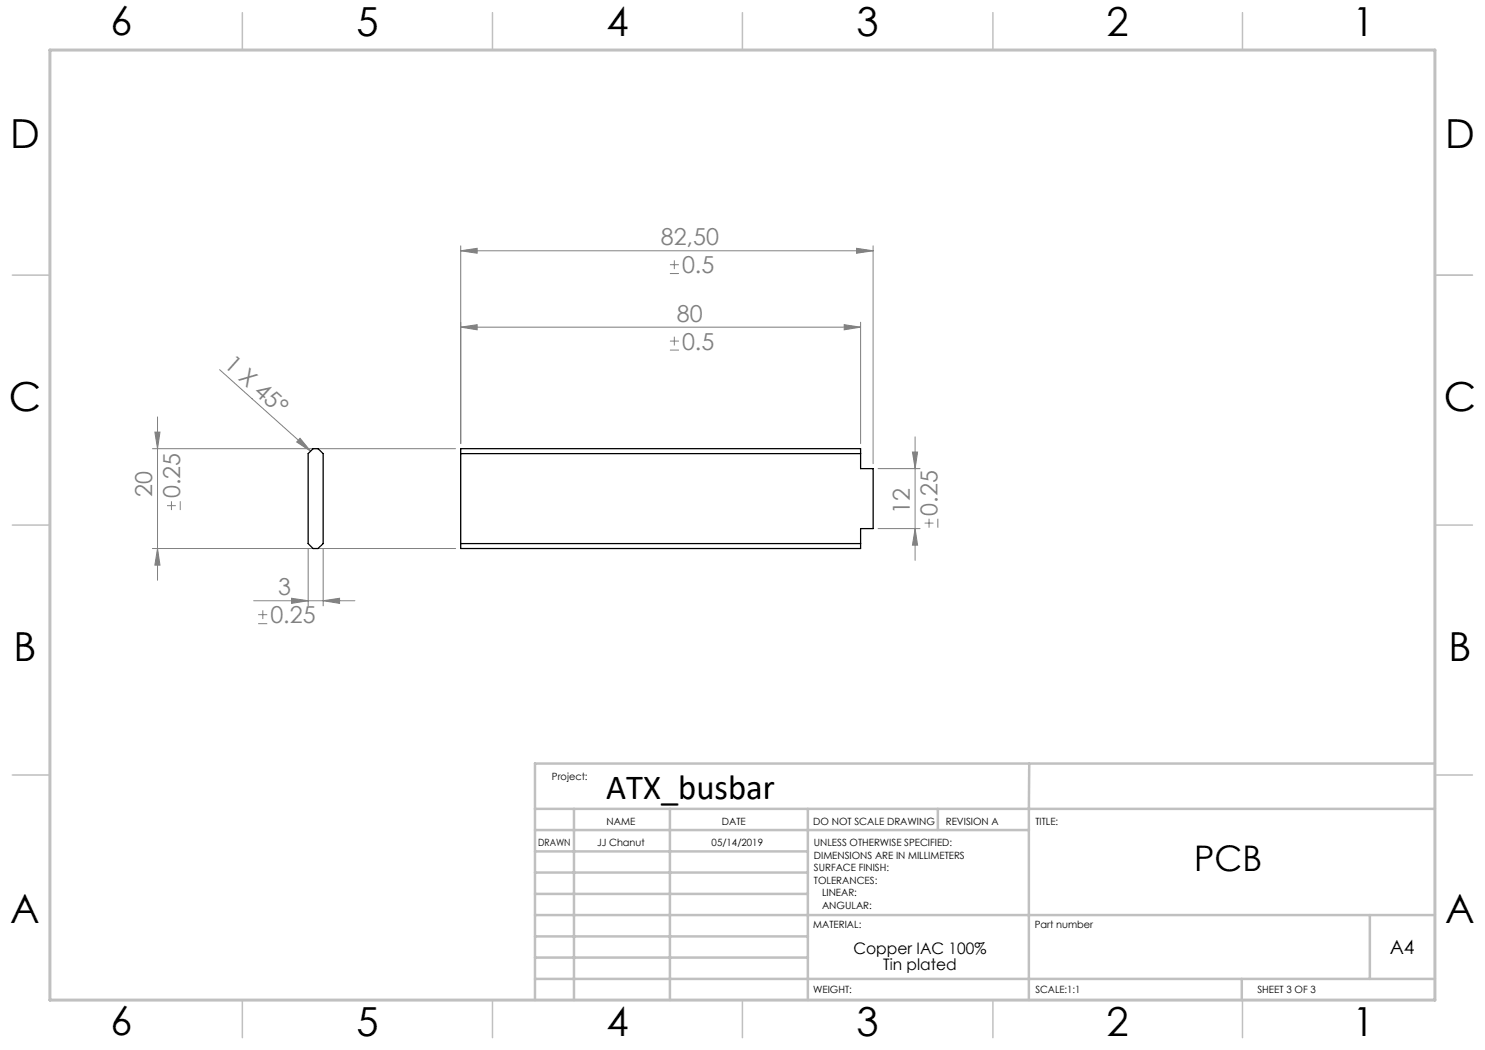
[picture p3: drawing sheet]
<svg xmlns="http://www.w3.org/2000/svg" width="297mm" height="210mm" viewBox="0 0 297 210" stroke-linecap="round" stroke-linejoin="round" font-family="sans-serif">
<g fill="none" stroke="#808080" stroke-width=".2">
<path d="M92.1 50.2l3.3-.5v1zM92.1 49.2v39.5M92.1 50.2h82.5M134 54.7h1.8M134 52.9h1.8M134.9 52.1v1.7M171.3 49.7l3.3 .5-3.3 .5zM174.6 49.2v43.5M43.9 73.9l18.2 16.3M92.1 65.4l3.3-.5v1.1zM92.1 65.4h80M134 70h1.8"/>
<path d="M134 68.2h1.8M134.9 67.3v1.8M168.8 64.9l3.3 .5-3.3 .6zM172.1 64.4v24.3M30.5 89.7h60.6M31 86.4h1l-.5 3.3zM31.5 83.4v32.7M60 87.7l2.1 2.5-2.8-1.8zM175.6 93.7h8.4M182.5 90.4h1l-.5 3.3zM183 87.4v24.7M30.5 109.7h60.6"/>
<path d="M31.5 109.7l.5 3.3h-1zM33.4 101.1h1.8M34.3 100.3v1.7M36.1 100.3v1.7M58.3 119.7l3.3 .4-3.3 .6zM61.6 109.7v11.5M64.6 109.7v11.5M175.6 105.7h8.4M183 105.7l.5 3.3h-1zM184.9 104.6h1.8M185.8 103.7v1.8M187.6 103.7v1.8"/>
<path d="M50.7 120.1h20.3M51.6 124.7h1.8M51.6 122.9h1.8M52.6 122.1v1.7M64.6 120.1l3.3-.4v1z"/>
</g>
<path d="M287 55h7.5M287 144.8v55.2h-187.2" fill="none" stroke="#c0c0c0" stroke-width=".2"/>
<g fill="none" stroke="#c0c0c0" stroke-width=".5">
<path d="M205.8 152.7v47.3M287 152.7h-180v47.3M107 161.8h180M107 178.8h54.6M107 174.5h54.6M107 170.3h54.6M107 166h98.8M114.8 161.8v38.2M134 161.8v38.2M161.6 161.8v38.2M187.6 161.8v4.2M107 195.8h180"/>
<path d="M107 191.5h54.6M107 187.3h54.6M107 183h180M248.4 195.8v4.2M274 183v12.8"/>
</g>
<g fill="none" stroke="#c0c0c0" stroke-width=".3">
<path d="M48.5 2.5v7.5M98.5 2.5v7.5M148.5 2.5v7.5M198.6 2.5v7.5M248.5 2.5v7.5M2.5 55h7.5M287 55h7.5M2.5 105h7.5M287 105h7.5M2.5 155h7.5M287 155h7.5M48.5 200v7.5"/>
<path d="M98.5 200v7.5M148.5 200v7.5M198.6 200v7.5M248.5 200v7.5"/>
</g>
<path d="M10 10h277v190h-277z" fill="none" stroke="#c0c0c0" stroke-width=".6"/>
<g fill="#808080">
<path d="M60 87.7l2.1 2.5-2.8-1.8z"/>
<path d="M168.8 64.9l3.3 .5-3.3 .6zM92.1 65.4l3.3-.5v1.1z"/>
<path d="M58.3 119.7l3.3 .4-3.3 .6zM64.6 120.1l3.3-.4v1zM92.1 50.2l3.3-.5v1zM171.3 49.7l3.3 .5-3.3 .5z"/>
<path d="M183 105.7l.5 3.3h-1zM182.5 90.4h1l-.5 3.3z"/>
<path d="M31 86.4h1l-.5 3.3zM31.5 109.7l.5 3.3h-1z"/>
</g>
<path d="M61.6 90.7l1-1h1l1 1v18l-1 1h-1l-1-1zM92.1 89.7h80v4h2.5v12h-2.5v4h-80zM92.1 90.7h80M92.1 108.7h80" fill="none" stroke="#000" stroke-width=".25"/>
<g font-size="8">
<text x="22.1" y="7.1">6</text>
<text x="71.3" y="7.1">5</text>
<text x="121.3" y="7.1">4</text>
<text x="171.3" y="7.1">3</text>
<text x="221.3" y="7.1">2</text>
<text x="270.5" y="7.1">1</text>
<text x="2" y="29.7">D</text>
<text x="289" y="29.7">D</text>
<text x="1.8" y="82.2">C</text>
<text x="288.8" y="82.2">C</text>
<text x="2.7" y="132.2">B</text>
<text x="289.7" y="132.2">B</text>
<text x="2" y="184.7">A</text>
<text x="289" y="184.7">A</text>
<text x="22.1" y="207.1">6</text>
<text x="71.3" y="207.1">5</text>
<text x="121.3" y="207.1">4</text>
<text x="171.3" y="207.1">3</text>
<text x="221.3" y="207.1">2</text>
<text x="270.5" y="207.1">1</text>
</g>
<g font-size="7.1">
<text x="121.2" y="159.8">ATX_busbar</text>
<text x="238.8" y="174.3">PCB</text>
</g>
<g font-size="4.7" fill="#808080">
<text x="132.2" y="49.1">82,50</text>
<text x="136.4" y="54.6">0.5</text>
<text x="135.4" y="64.4">80</text>
<text x="136.4" y="69.9">0.5</text>
<text x="44.6" y="73.2" transform="rotate(42 44.6 73.2)">1 X 45°</text>
<text x="30.5" y="99.3" transform="rotate(-90 30.5 99.3)">20</text>
<text x="36" y="99.6" transform="rotate(-90 36 99.6)">0.25</text>
<text x="182" y="102.8" transform="rotate(-90 182 102.8)">12</text>
<text x="187.5" y="103.1" transform="rotate(-90 187.5 103.1)">0.25</text>
<text x="55.6" y="119.1">3</text>
<text x="54.1" y="124.6">0.25</text>
</g>
<text font-size="3.9" x="277.9" y="190.9">A4</text>
<g font-size="3.2">
<text x="170.7" y="190.9">Copper IAC 100%</text>
<text x="176.6" y="194.1">Tin plated</text>
</g>
<g font-size="2">
<text x="110.4" y="156">Project:</text>
<text x="121.3" y="165">NAME</text>
<text x="144.4" y="165">DATE</text>
<text x="162.6" y="164.9">DO NOT SCALE DRAWING</text>
<text x="189.2" y="164.9">REVISION A</text>
<text x="207.1" y="164.9">TITLE:</text>
<text x="107.6" y="169.1">DRAWN</text>
<text x="119.4" y="169.1">JJ Chanut</text>
<text x="142.3" y="169.1">05/14/2019</text>
<text x="162.8" y="169.2">UNLESS OTHERWISE SPECIFIED:</text>
<text x="162.8" y="171.7">DIMENSIONS ARE IN MILLIMETERS</text>
<text x="162.8" y="174.2">SURFACE FINISH:</text>
<text x="162.8" y="176.7">TOLERANCES:</text>
<text x="164.4" y="179.2">LINEAR:</text>
<text x="162.6" y="185.5">MATERIAL:</text>
<text x="164.4" y="181.7">ANGULAR:</text>
<text x="207" y="185.5">Part number</text>
<text x="162.6" y="198.5">WEIGHT:</text>
<text x="207.1" y="198.6">SCALE:1:1</text>
<text x="251.5" y="198.6">SHEET 3 OF 3</text>
</g>
</svg>
